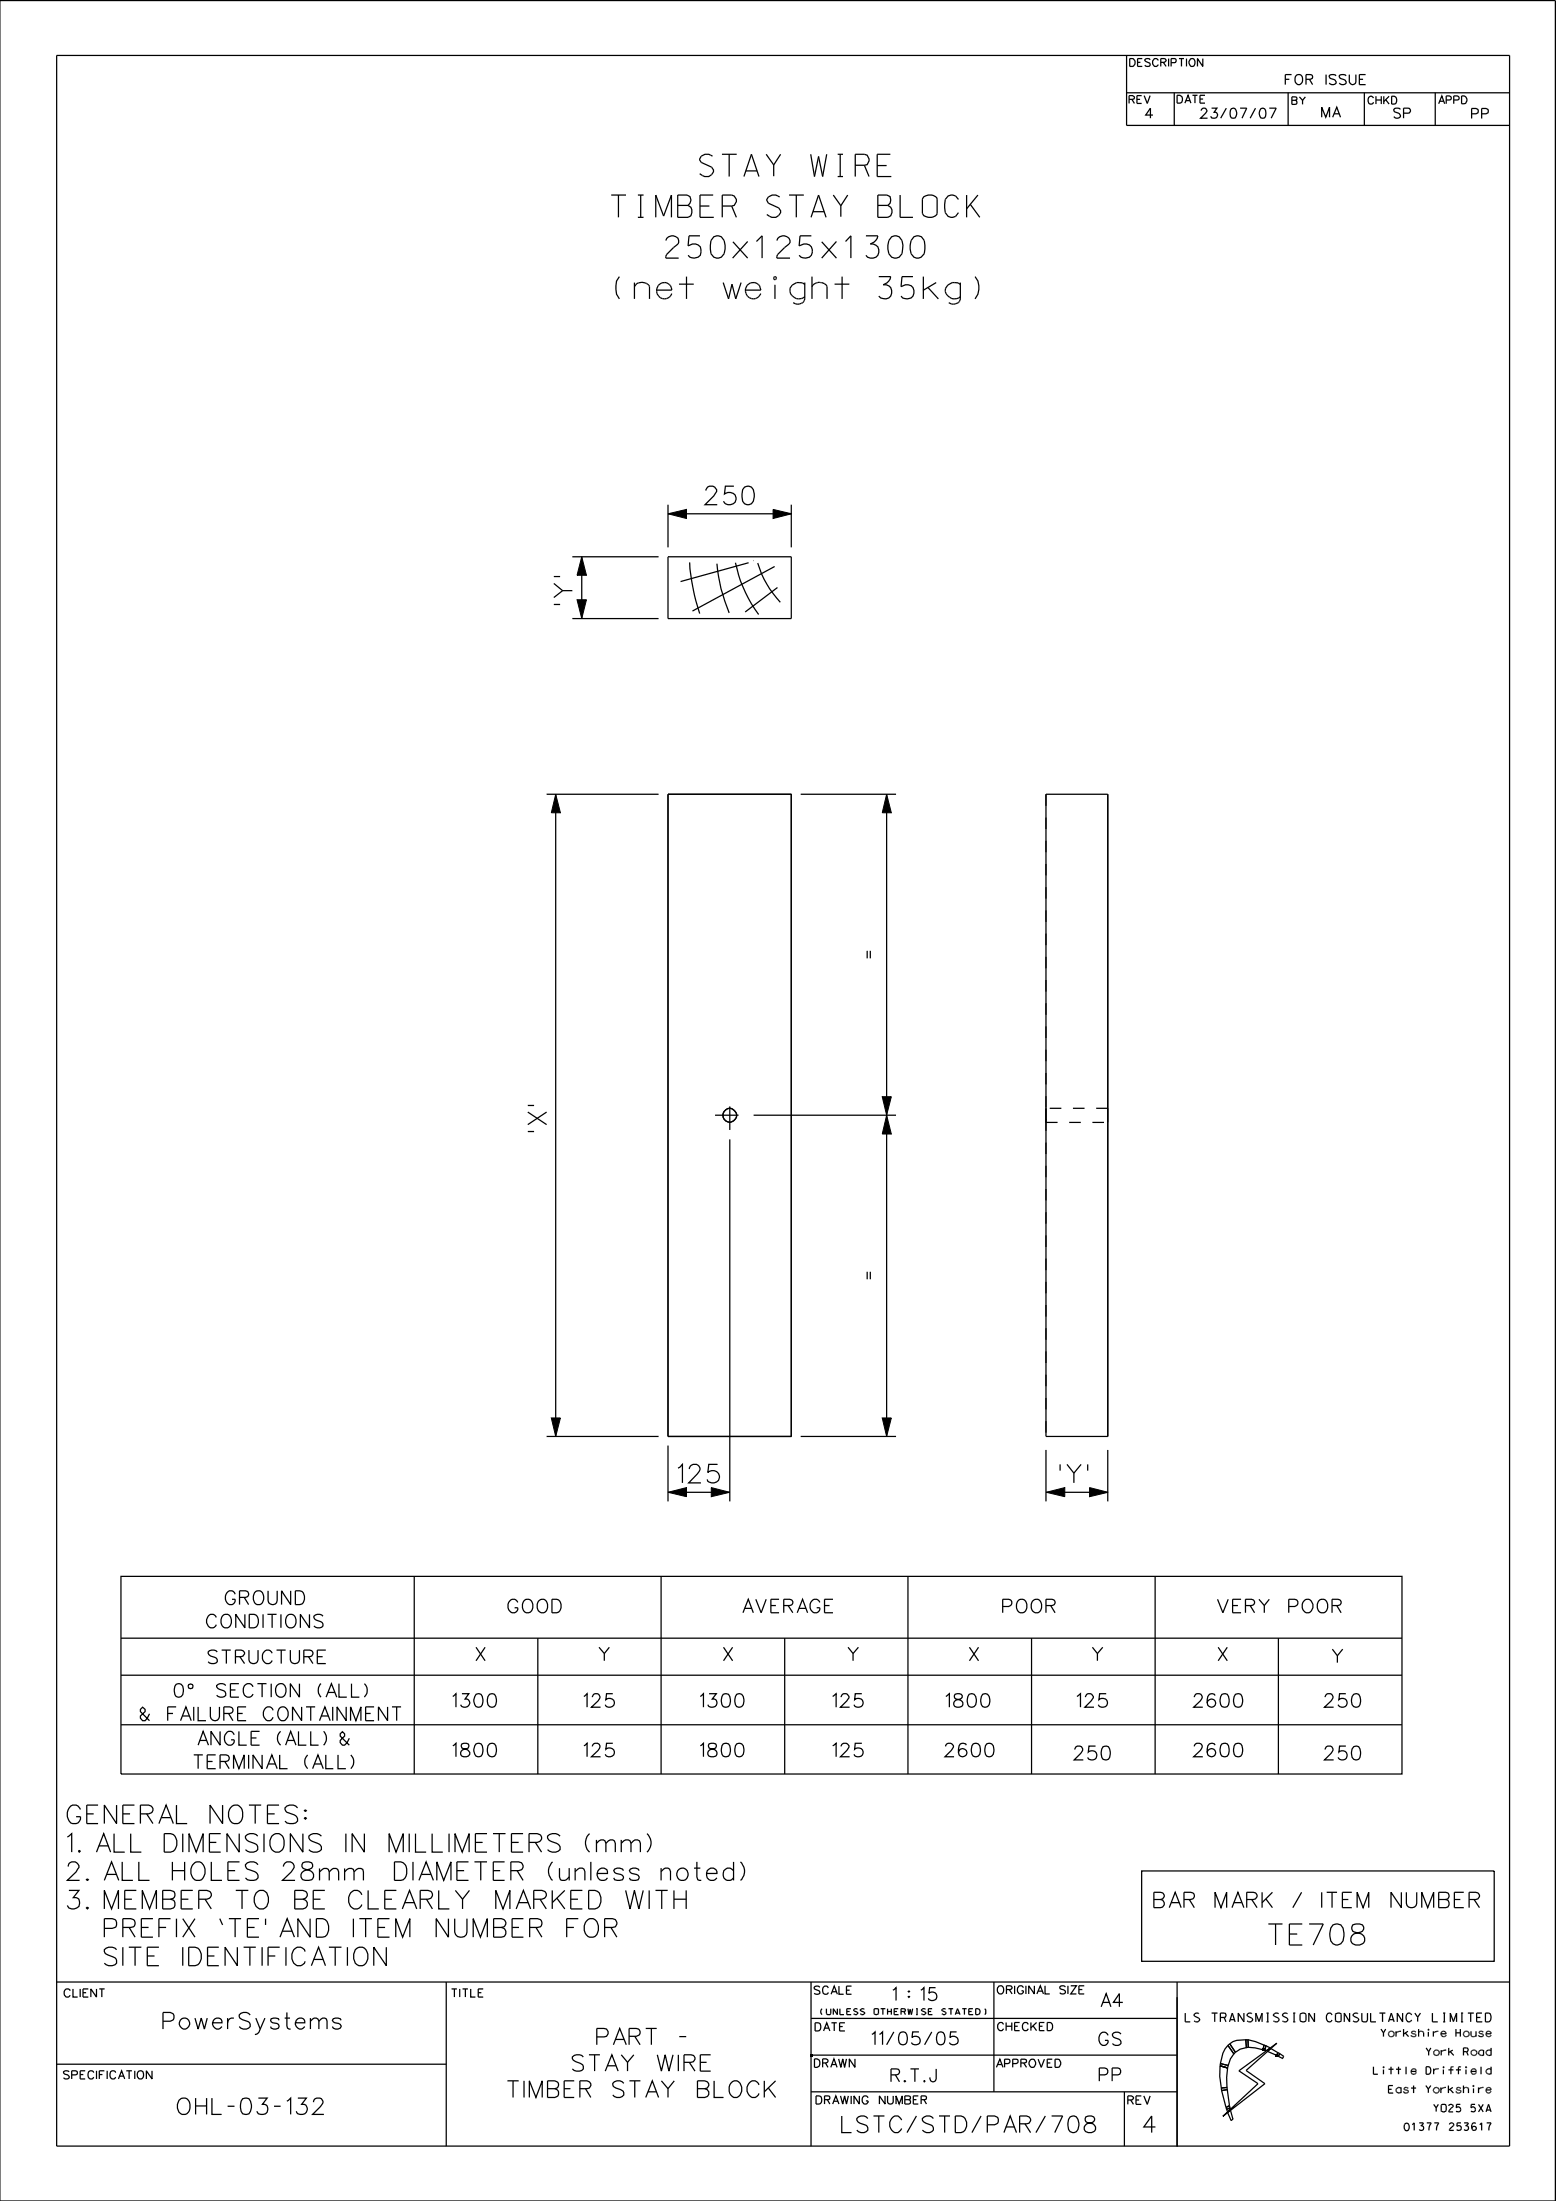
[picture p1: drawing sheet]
<svg xmlns="http://www.w3.org/2000/svg" width="210mm" height="297mm" viewBox="0 0 210 297" stroke-linecap="round" stroke-linejoin="round" font-family="sans-serif">
<path d="M96.5 150.5h3.9M98.5 152.5v-4" fill="none" stroke="#000" stroke-width=".17" stroke-dasharray="3.2 1.6 .8 1.6" stroke-linecap="butt"/>
<g fill="none" stroke="#000" stroke-width=".17">
<path d="M0 .1h209.9v296.9h-209.9zM7.6 7.5h196.1v282.1h-196.1zM152 12.5h51.7M152 7.5v9.4h51.7M152.4 13.4h.6l.1-.3-.3-.2h-.4v1.1M154.1 12.9h-.7v1.1M154.4 12.9l.4 1.1 .4-1.1M158.5 12.5v4.4M173.8 12.5v4.4M184.1 12.5v4.4M193.7 12.5v4.4M77.2 75.1h11.7"/>
<path d="M78.5 75.1v8.4M90.2 69.3h16.6M90.2 68.1v5.8M90.2 75.1h16.6v8.4h-16.6zM93.1 75.9a28.2 28.2 0 0 0 1.3 6.9M96.8 76.1a20.9 20.9 0 0 0 1.6 6.6M99.3 75.9a18 18 0 0 0 3.1 7M101 75.9l-9.2 2.6M101.7 75.6h.1M102.3 76a13.4 13.4 0 0 0 3 5.3M104.5 76.4l-11 6.1M104.9 79.3l-4.3 3.3"/>
<path d="M106.8 68.1v5.8M77.2 83.5h11.7M73.8 107.2h15.1M75 107.2v86.6M106.8 107.2v86.6M106.8 107.2h-16.6v86.6h16.6M108.1 107.2h12.8M119.7 107.2v86.6M141.2 107.2h8.3v86.6h-8.3zM97.6 150.5h.1M98.5 153.7v48.9M98.5 151.5h.1"/>
<path d="M98.5 149.6h.1M99.4 150.5h.1M101.7 150.5h19.2M149.5 149.6v1.9M73.8 193.8h15.1M90.2 195.1v7.5M108.1 193.8h12.8M141.2 195.7v6.9M149.5 195.7v6.9M16.3 212.7h172.9v26.7h-172.9zM55.9 212.7v26.7M89.2 212.7v26.7"/>
<path d="M90.2 201.4h8.3M122.5 212.7v26.7M141.2 201.4h8.3M155.9 212.7v26.7M16.3 221.1h172.9M16.3 226h172.9M16.3 232.7h172.9M72.6 221.1v18.3M105.9 221.1v18.3M139.2 221.1v18.3M172.5 221.1v18.3M154.1 252.5h47.6v12.2h-47.6z"/>
<path d="M7.6 278.5h52.6M7.6 267.5h196.1M60.2 267.5v22.1M109.5 277.3h49.4M109.5 272.4h49.4M109.5 267.5v22.1M134.1 267.5v14.8M158.9 267.5v22.2M164.7 278.8l-.1 1.4 .2 1.6M164.7 278.8l1 .3M164.7 278.8h.1M164.7 278.5v.3"/>
<path d="M164.7 278.5h.1M164.7 278.5l1.1 .2M165.7 279.1l-.2 1.2 .1 1.4M165.7 279.1h.1M165.7 276l-.4 .5-.3 .6-.3 1.4M165.7 276l.8 1.1M165.7 276h.1M165.8 278.7h.1M165.8 278.7l-.1 .4M166 275.8l-.3 .2M166 275.8h.1M166 275.8l.7 1.1"/>
<path d="M166.5 277.1l-.4 .7-.3 .9M166.5 277.1h.1M166.7 276.9h.1M166.7 276.9l-.2 .2M167.2 279.4l5.1-3.7-4.1 3.7 2.5 1.8-5.7 4.4 4.8-4.4zM168.2 275.2l-1.3 .1-.5 .2-.4 .3M168.2 276.3l-.8 .2-.7 .4M168.2 276.3h.1M168.5 276.3h.9l1.1 .3M168.5 275.2h-.4l.1 1.1M168.5 276.3h.1M168.5 276.3h-.3"/>
<path d="M170.5 276.6h.1M170.5 276.6l.2 .1M170.6 276l-1.2-.5-1-.3 .1 1.1M170.6 276h.1M170.6 276l-.1 .6M170.6 276h.2M170.7 276.7h.1M170.8 276l-.1 .7M170.8 276h.1M170.8 276l.6 .3-.5 .4h-.2M172.3 277.4h.1M172.3 277.4l.2 .1"/>
<path d="M172.5 277l-1-.6-.4 .4 1.2 .6M172.5 277h.1M172.5 277l-.2 .4M172.5 277l.2 .1M172.5 277.5h.1M172.5 277.5l.6 .3 .2-.3M172.7 277.1h.1M172.7 277.1l-.2 .4M172.7 277.1l.6 .4M173.3 277.5h.1M109.5 282.3h49.4M151.7 282.3v7.3"/>
<path d="M152.2 283.4l.6-.1a.24 .24 0 0 0 .2-.2 .24 .24 0 0 0-.2-.2l-.6-.1v1.2M154 282.8h-.7v1.2M154.4 282.8l.4 1.2 .4-1.2M164.8 281.8h.1M164.8 281.8l.1 .3M164.9 282.1h.1M164.9 282.1l.6 2.3M165.5 284.4h.1M165.5 284.4v.2M165.5 284.6h.1M165.6 281.7h.1M165.6 281.7l-.8 .1"/>
<path d="M165.6 281.7v.3M165.6 282h.1M165.6 282l-.7 .1M165.6 282l.3 2.1M165.7 285.1l.4-.4 .3 1.3-.3 .2zM165.9 284.1h.1M165.9 284.1l-.4 .3M165.9 284.1l.1 .3M166 284.4h.1M166 284.4l-.5 .2M166 284.4l.1 .2-.4 .4-.2-.4M166.4 286h.1"/>
<circle cx="98.5" cy="150.5" r=".92"/>
<circle cx="98.5" cy="150.5" r=".94"/>
</g>
<g fill="#000">
<path d="M109.3 277.2h.3v.3h-.3z" fill-rule="evenodd"/>
<path d="M170.3 276.4h.3v.3h-.3z" fill-rule="evenodd"/>
<path d="M172.2 277.2h.3v.3h-.3z" fill-rule="evenodd"/>
</g>
<g fill="#000" stroke="#000" stroke-width=".13">
<path d="M78.5 75.1l.6 2.5h-1.2zM90.2 69.3l2.5-.6v1.3zM104.3 68.7l2.5 .6-2.5 .7zM77.9 80.9h1.2l-.6 2.6zM75 107.2l.6 2.5h-1.2zM119.7 107.2l.6 2.5h-1.2zM119.7 150.5l.6 2.5h-1.2zM119.1 148h1.2l-.6 2.5zM74.4 191.3h1.2l-.6 2.5zM119.1 191.3h1.2l-.6 2.5zM90.2 201.4l2.5-.7v1.3zM96 200.7l2.5 .7-2.5 .6z"/>
<path d="M141.2 201.4l2.5-.7v1.3zM147.1 200.7l2.4 .7-2.4 .6z"/>
</g>
<path d="M141.2 107.2v86.6M141.2 151.5v-1M141.2 149.6v1.9M141.2 151.5h8.3M141.2 150.5v-.9M149.5 149.6h-8.3" fill="none" stroke="#000" stroke-width=".17" stroke-dasharray="1.6 1.6" stroke-linecap="butt"/>
<g font-size="3">
<text x="94.4" y="23.8">STAY WIRE</text>
<text x="82.5" y="29.3">TIMBER STAY BLOCK</text>
<text x="89.9" y="34.8">250x125x1300</text>
<text x="82.6" y="40.3">(net weight 35kg)</text>
</g>
<text font-size="2.8" x="171.2" y="262.4">TE708</text>
<g font-size="2.5">
<text x="95.2" y="68.1">250</text>
<text x="77.3" y="81.7" transform="rotate(-90 77.3 81.7)">’Y’</text>
<text x="118.4" y="129.4" transform="rotate(-90 118.4 129.4)">=</text>
<text x="73.8" y="152.8" transform="rotate(-90 73.8 152.8)">’X’</text>
<text x="118.4" y="172.7" transform="rotate(-90 118.4 172.7)">=</text>
<text x="91.5" y="200.1">125</text>
<text x="143" y="200.1">’Y’</text>
<text x="9.1" y="246.1">GENERAL NOTES:</text>
<text x="9.1" y="249.9">1. ALL DIMENSIONS IN MILLIMETERS (mm)</text>
<text x="9.1" y="253.8">2. ALL HOLES 28mm DIAMETER (unless noted)</text>
<text x="9.1" y="257.6">3. MEMBER TO BE CLEARLY MARKED WITH</text>
<text x="11.2" y="261.4">PREFIX ‘TE’ AND ITEM NUMBER FOR</text>
<text x="11.1" y="265.3">SITE IDENTIFICATION</text>
</g>
<g font-size="2.2">
<text x="22" y="273.8">PowerSystems</text>
<text x="80.6" y="275.9">PART -</text>
<text x="77.3" y="279.5">STAY WIRE</text>
<text x="24" y="285.3">OHL-03-132</text>
<text x="68.5" y="283">TIMBER STAY BLOCK</text>
<text x="113.6" y="287.8">LSTC/STD/PAR/708</text>
<text x="154.4" y="287.8">4</text>
</g>
<text font-size="2.1" x="155.7" y="257.4">BAR MARK / ITEM NUMBER</text>
<g font-size="1.8">
<text x="27.9" y="219.7">CONDITIONS</text>
<text x="30.4" y="216.5">GROUND</text>
<text x="68.6" y="217.6">GOOD</text>
<text x="100.3" y="217.6">AVERAGE</text>
<text x="135.4" y="217.6">POOR</text>
<text x="164.4" y="217.6">VERY POOR</text>
<text x="28.1" y="224.5">STRUCTURE</text>
<text x="64.3" y="224.1">X</text>
<text x="80.9" y="224.1">Y</text>
<text x="97.7" y="224.1">X</text>
<text x="114.5" y="224.1">Y</text>
<text x="130.8" y="224.1">X</text>
<text x="147.4" y="224.1">Y</text>
<text x="164.4" y="224.1">X</text>
<text x="179.8" y="224.4">Y</text>
<text x="19" y="232.2">&amp; FAILURE CONTAINMENT</text>
<text x="23.5" y="229">0^ SECTION (ALL)</text>
<text x="61.1" y="230.4">1300</text>
<text x="78.8" y="230.4">125</text>
<text x="94.5" y="230.4">1300</text>
<text x="112.4" y="230.4">125</text>
<text x="127.7" y="230.4">1800</text>
<text x="145.4" y="230.4">125</text>
<text x="161.1" y="230.4">2600</text>
<text x="178.8" y="230.4">250</text>
<text x="26.1" y="238.6">TERMINAL (ALL)</text>
<text x="26.7" y="235.5">ANGLE (ALL) &amp;</text>
<text x="61.1" y="237.1">1800</text>
<text x="78.8" y="237.1">125</text>
<text x="94.5" y="237.1">1800</text>
<text x="112.4" y="237.1">125</text>
<text x="127.5" y="237.1">2600</text>
<text x="145" y="237.5">250</text>
<text x="161.1" y="237.1">2600</text>
<text x="178.8" y="237.5">250</text>
</g>
<g font-size="1.7">
<text x="120.5" y="270">1 : 15</text>
<text x="117.7" y="275.9">11/05/05</text>
<text x="148.3" y="276">GS</text>
<text x="148.6" y="270.8">A4</text>
<text x="120.3" y="280.9">R.T.J</text>
<text x="148.4" y="280.8">PP</text>
</g>
<g font-size="1.4">
<text x="173.5" y="11.4">FOR ISSUE</text>
<text x="154.7" y="16">4</text>
<text x="162.1" y="16">23/07/07</text>
<text x="178.4" y="15.8">MA</text>
<text x="188.1" y="15.9">SP</text>
<text x="198.6" y="16">PP</text>
</g>
<text font-size="1.2" x="160" y="272.8">LS TRANSMISSION CONSULTANCY LIMITED</text>
<g font-size="1.1">
<text x="8.7" y="269.5">CLIENT</text>
<text x="60.9" y="269.5">TITLE</text>
<text x="109.9" y="269.1">SCALE</text>
<text x="134.6" y="269.1">ORIGINAL SIZE</text>
<text x="110" y="274.1">DATE</text>
<text x="134.7" y="274">CHECKED</text>
<text x="8.6" y="280.5">SPECIFICATION</text>
<text x="109.9" y="278.9">DRAWN</text>
<text x="134.5" y="279">APPROVED</text>
<text x="110.2" y="283.9">DRAWING NUMBER</text>
<text x="152.2" y="283.9">REV</text>
</g>
<g font-size="1">
<text x="152.5" y="9">DESCRIPTION</text>
<text x="152.4" y="14">REV</text>
<text x="158.9" y="13.9">DATE</text>
<text x="174.4" y="14.1">BY</text>
<text x="184.6" y="14">CHKD</text>
<text x="194.2" y="14">APPD</text>
<text x="186.4" y="274.8">Yorkshire House</text>
<text x="185.4" y="279.9">Little Driffield</text>
<text x="192.5" y="277.4">York Road</text>
<text x="187.4" y="282.4">East Yorkshire</text>
<text x="189.5" y="287.5">01377 253617</text>
<text x="193.5" y="285">YO25 5XA</text>
</g>
<text font-size=".8" x="110.6" y="271.8">(UNLESS OTHERWISE STATED)</text>
</svg>
